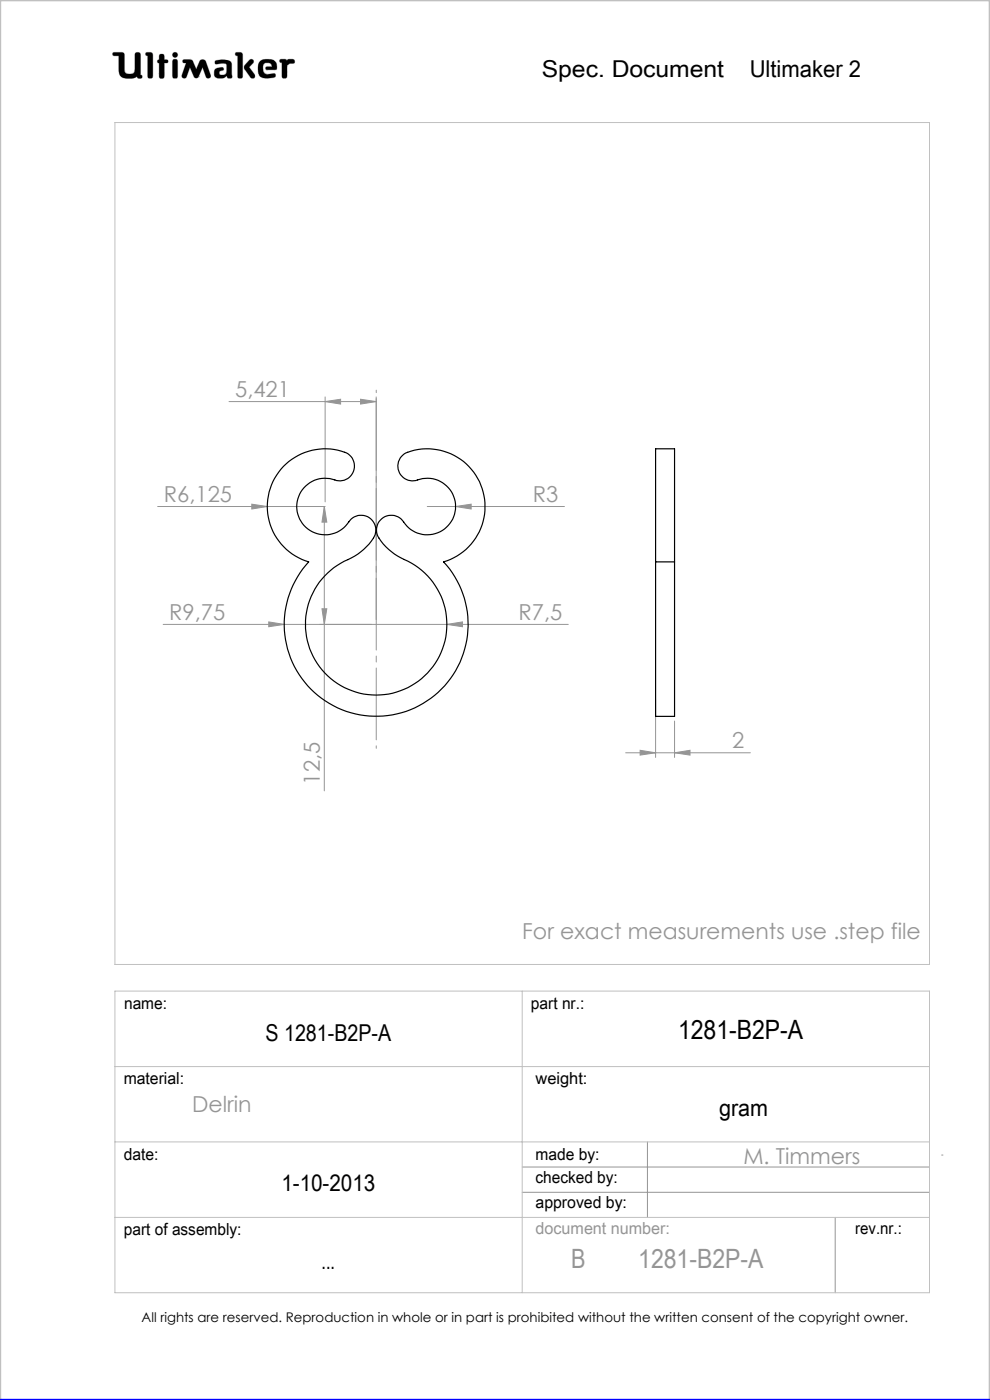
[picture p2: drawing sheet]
<svg xmlns="http://www.w3.org/2000/svg" width="210mm" height="297mm" viewBox="0 0 210 297" stroke-linecap="round" stroke-linejoin="round" font-family="sans-serif">
<g fill="none" stroke="#c0c0c0" stroke-width=".21">
<path d="M24 11.1h1.9l.4 .3 .2 3.9a1.51 1.51 0 0 0 2 0l.2-4a.77 .77 0 0 1 1 0l.1 4.6 .3 .1a.39 .39 0 0 1-.3 .6l-.6-.1-.1-.3a3.8 3.8 0 0 1-3 .3l-.6-.5-.2-.6-.1-3.6h-1a.39 .39 0 0 1-.3-.2 .39 .39 0 0 1 .1-.5zM31 11.1l1.2 .1 .2 .4-.1 4.8a.6 .6 0 0 1-.6 .2 .6 .6 0 0 1-.4-.5v-4.3l-.4-.1zM33.8 12.7v-1.1a.6 .6 0 0 1 .7-.1 .6 .6 0 0 1 .4 .5v.7h.6a.37 .37 0 0 1 0 .6l-.6 .1-.1 3.1a.6 .6 0 0 1-.6 .1 .6 .6 0 0 1-.4-.5v-2.7M33.8 12.7h.1M33.8 13.4h.1M33.8 15.7h.1M33.8 12.7h-.3l-.1 .3v.2l.4 .2M36.7 11.3l.4-.2 .4 .2 .2 .3-.2 .4-.4 .2-.4-.2-.1-.4zM36.8 12.6h.7l.2 .5v3l-.2 .5h-.7l-.2-.5v-3zM38.9 12.7l1.4-.1 .4 .2 .9 1.9 .7-1.6a.73 .73 0 0 1 .7-.5 .73 .73 0 0 1 .7 .5l1 2.8-.1 .5a.53 .53 0 0 1-.5 .2 .53 .53 0 0 1-.4-.3l-.7-2-1 2.1-.4 .2-.4-.2-.9-2.1-.7 2a.54 .54 0 0 1-.5 .3 .54 .54 0 0 1-.5-.2v-.5l.9-2.5-.7-.2zM42.1 16.3h.1M45.6 12.9a3.7 3.7 0 0 1 3.4 .3l.1 .5 .1 2.7a.64 .64 0 0 1-1-.2l-.1-.1a1.93 1.93 0 0 1-2.5 .2 1.32 1.32 0 0 1 .4-1.8l1-.2 .3 .1 .1 .2v.3a.73 .73 0 0 0-.9 .8 .98 .98 0 0 0 1.4 0l.2-.6-.1-1.5a2.59 2.59 0 0 0-2 0l-.4-.2z"/>
<path d="M50 11.1l1.3 .1 .2 .4-.1 4.8a.57 .57 0 0 1-.6 .2 .57 .57 0 0 1-.4-.5v-4.3l-.4-.1zM52.9 12.8l.4-.2 .4 .1 .1 .4-1 1.1 1.2 1.6 .1 .5-.2 .3h-.4a5.9 5.9 0 0 1-1.7-2.2l.1-.6zM55 13.3a2.62 2.62 0 0 1 3.5-.1l.2 1.1-.1 .5h-2l-.2-.1v-.5l1.3-.1-.2-.5a1.24 1.24 0 0 0-1.6 .1l-.1 1.1 .2 .6 .8 .4 1.5-.2 .1 .1v.6a3.8 3.8 0 0 1-3.3-.1 3.2 3.2 0 0 1-.1-2.9zM56.6 14.8h.1M59.4 12.6h1.2l.3 .3a1.21 1.21 0 0 1 1.5-.2v.7l-.9 .1-.6 .4-.1 2.5a.6 .6 0 0 1-.6 .2 .6 .6 0 0 1-.4-.5v-2.8l-.5-.2zM24.4 26h172.8v178.6h-172.8zM24.4 210.3h172.8v63.9h-172.8zM110.8 210.3v63.9M24.4 226.3h172.8M24.4 242.2h172.8M24.4 258.3h172.8"/>
</g>
<g fill="none" stroke="#959595" stroke-width=".21">
<path d="M48.6 85.2h31.2M69 85.2l3.2-.5v1zM69 84.2v22.3M76.5 84.7l3.3 .5-3.3 .5zM79.8 84.2v47.2M33.4 107.5h35.6M53.4 107l3.3 .5-3.3 .5zM68.8 107.5v60.3M68.8 107.5l.5 3.3h-1zM90.6 107.5h29.1M96.6 107.5l3.3-.5v1zM34.6 132.5h85.9"/>
<path d="M57 131.9l3.3 .6-3.3 .5zM68.3 129.1h1l-.5 3.4zM94.8 132.5l3.3-.6v1.1zM132.7 159.7h26.5M135.8 159.2l3.3 .5-3.3 .5zM139.1 148.4v12.3M143.1 159.7l3.3-.5v1zM143.1 153v7.7M110.8 247.6h86.4M110.8 252.9h86.4M137.3 242.2v16.1M177.2 258.3v15.9"/>
<path d="M199.7 245h.3"/>
</g>
<path d="M0 297v-297h210v297" fill="none" stroke="#c0c0c0" stroke-width=".5"/>
<path d="M0 297h210" fill="none" stroke="#00f" stroke-width=".5"/>
<path d="M45.7 12.9l-.1 .5 .2 .2 1.2-.2 .9 .1 .2 .3-.1 1.4a.84 .84 0 0 1-.6 .7 .84 .84 0 0 1-.9-.3l.1-.4 .4-.2a.36 .36 0 0 0 .4-.4 .36 .36 0 0 0-.4-.3 1.23 1.23 0 0 0-1.6 1 1.07 1.07 0 0 0 .3 1.1 1.07 1.07 0 0 0 1.1 .2h.6l.3-.2a.28 .28 0 0 1 .4-.3 .28 .28 0 0 1 .2 .4 .57 .57 0 0 0 .6 .2 .57 .57 0 0 0 .3-.6l-.1-2.4a1.23 1.23 0 0 0-1.5-1zM50 11.1v.6l.4 .1v4.6l.3 .2h.5l.3-.3v-4.8l-.4-.4zM53 12.7l-1.2 1.3v.5l1.4 2 .6 .1 .2-.2v-.6l-1.2-1.6 1-.9v-.4l-.4-.3zM55.2 12.9a2.9 2.9 0 0 0 .1 3.4l.5 .2 1 .1 1.4-.2 .3-.2-.1-.5-.2-.1-1.4 .2-.6-.2-.3-.4-.1-.5a.99 .99 0 0 1 .7-1.3 .99 .99 0 0 1 1.2 .7l-1.2 .1-.2 .4 .3 .2h1.5a.51 .51 0 0 0 .6-.1 .51 .51 0 0 0 0-.6 1.62 1.62 0 0 0-2-1.5l-1.1 .1zM59.4 12.6l-.1 .6 .5 .1v3l.2 .3h.6l.3-.4v-2.3l.6-.4 .9-.1 .1-.5-.3-.3h-1l-.3 .3-.4-.3zM36.7 12.7l-.1 .3v3.4l.2 .2h.7l.2-.3v-3.4l-.2-.3zM36.6 11.6a.56 .56 0 0 0 1.1 0 .56 .56 0 0 0-1.1 0zM33.8 11.6v1.1l-.4 .2v.4l.4 .1v2.9l.2 .3h.5l.4-.4v-2.8l.7-.1 .1-.4-.3-.2h-.5v-.8l-.2-.4h-.6zM31 11.1l-.1 .6 .4 .1v4.5l.3 .3h.5l.3-.5v-4.7l-.4-.3zM38.8 12.7v.5l.7 .2-.9 2.5 .1 .6 .5 .1 .3-.2 .8-2.1 .9 2.1 .3 .2h.3l.3-.2 .9-2.1 .7 2.1 .6 .2 .4-.2v-.5l-1-2.8-.3-.4h-.7l-.3 .2-.8 1.8-.9-1.9-.4-.2zM24 11.2v.6h1.2v2.7a1.76 1.76 0 0 0 2.2 2.1h.9l.8-.4 .3 .4h.6l.2-.2-.1-.4-.3-.1v-4.4l-.4-.4h-.5l-.3 .4v3.4a.81 .81 0 0 1-1.1 .8h-.1a.86 .86 0 0 1-1-1.1l-.1-3.3-.4-.2z" fill-rule="evenodd" fill="#000"/>
<path d="M79.8 158.8v-76" fill="none" stroke="#959595" stroke-width=".21" stroke-dasharray="15.2 1.3 1.3 1.3" stroke-dashoffset="-1.8"/>
<g fill="#959595">
<path d="M53.4 107l3.3 .5-3.3 .5z"/>
<path d="M57 131.9l3.3 .6-3.3 .5z"/>
<path d="M94.8 132.5l3.3-.6v1.1z"/>
<path d="M96.6 107.5l3.3-.5v1z"/>
<path d="M69 85.2l3.2-.5v1zM76.5 84.7l3.3 .5-3.3 .5z"/>
<path d="M68.3 129.1h1l-.5 3.4zM68.8 107.5l.5 3.3h-1z"/>
<path d="M135.8 159.2l3.3 .5-3.3 .5zM143.1 159.7l3.3-.5v1z"/>
</g>
<path d="M60.1 99a12.2 12.2 0 0 1 13.8-2.7 3.2 3.2 0 0 1 .8 4.3 3.2 3.2 0 0 1-4.2 1.1 6 6 0 0 0-7.2 3.8 6 6 0 0 0 3.2 7.5 6 6 0 0 0 7.7-2.6 3.2 3.2 0 0 1 4.6-.2 3.2 3.2 0 0 1 0 4.6 13.2 13.2 0 0 1-5.8 4.3 15 15 0 0 0-4.4 23.2 15 15 0 0 0 23.6-1.4 15 15 0 0 0-7.1-22.5 11.3 11.3 0 0 1-5.1-5 3.2 3.2 0 0 1 1.9-3.9 3.2 3.2 0 0 1 4 1.7 6 6 0 0 0 8.1 1.2 6 6 0 0 0 1.9-7.9 6 6 0 0 0-7.7-2.6 3.2 3.2 0 0 1-3.8-2.6 3.2 3.2 0 0 1 2.8-3.6 12.2 12.2 0 0 1 15.2 8.3 12.2 12.2 0 0 1-8.3 15.2 19.5 19.5 0 0 1-.7 27.2 19.5 19.5 0 0 1-27.2 0 19.5 19.5 0 0 1-.7-27.2 12.3 12.3 0 0 1-5.4-20.2zM139.1 119.2v-24h4v24M139.1 119.2v32.8h4v-32.8M139.1 119.2h4" fill="none" stroke="#000" stroke-width=".25"/>
<text font-size="5.6" x="143.8" y="220.3">1281-B2P-A</text>
<g font-size="5.6" fill="#959595">
<text x="121.1" y="269.1">B</text>
<text x="135.4" y="269.1">1281-B2P-A</text>
</g>
<g font-size="4.9">
<text x="114.9" y="16.4">Spec. Document</text>
<text x="159" y="16.3">Ultimaker 2</text>
<text x="56.3" y="220.9">S 1281-B2P-A</text>
<text x="152.6" y="236.7">gram</text>
<text x="59.7" y="252.7">1-10-2013</text>
<text x="68.2" y="269.3">...</text>
</g>
<g font-size="4.7" fill="#959595">
<text x="49.9" y="84.2">5,421</text>
<text x="34.8" y="106.4">R6,125</text>
<text x="113.1" y="106.4">R3</text>
<text x="35.9" y="131.4">R9,75</text>
<text x="110" y="131.4">R7,5</text>
<text x="155.3" y="158.7">2</text>
<text x="67.8" y="166.5" transform="rotate(-90 67.8 166.5)">12,5</text>
<text x="110.8" y="199.3">For exact measurements use .step file</text>
<text x="40.8" y="235.9">Delrin</text>
<text x="157.7" y="246.9">M. Timmers</text>
</g>
<g font-size="3.5">
<text x="26.3" y="214.1">name:</text>
<text x="112.6" y="214">part nr.:</text>
<text x="26.2" y="229.9">material:</text>
<text x="113.6" y="229.9">weight:</text>
<text x="26.3" y="246">date:</text>
<text x="113.6" y="246">made by:</text>
<text x="113.6" y="251.1">checked by:</text>
<text x="113.6" y="256.3">approved by:</text>
<text x="26.3" y="262">part of assembly:</text>
<text x="181.4" y="261.9">rev.nr.:</text>
</g>
<text font-size="3.5" fill="#959595" x="113.6" y="261.8">document number:</text>
<text font-size="2.8" x="30" y="280.4">All rights are reserved. Reproduction in whole or in part is prohibited without the written consent of the copyright owner.</text>
</svg>
